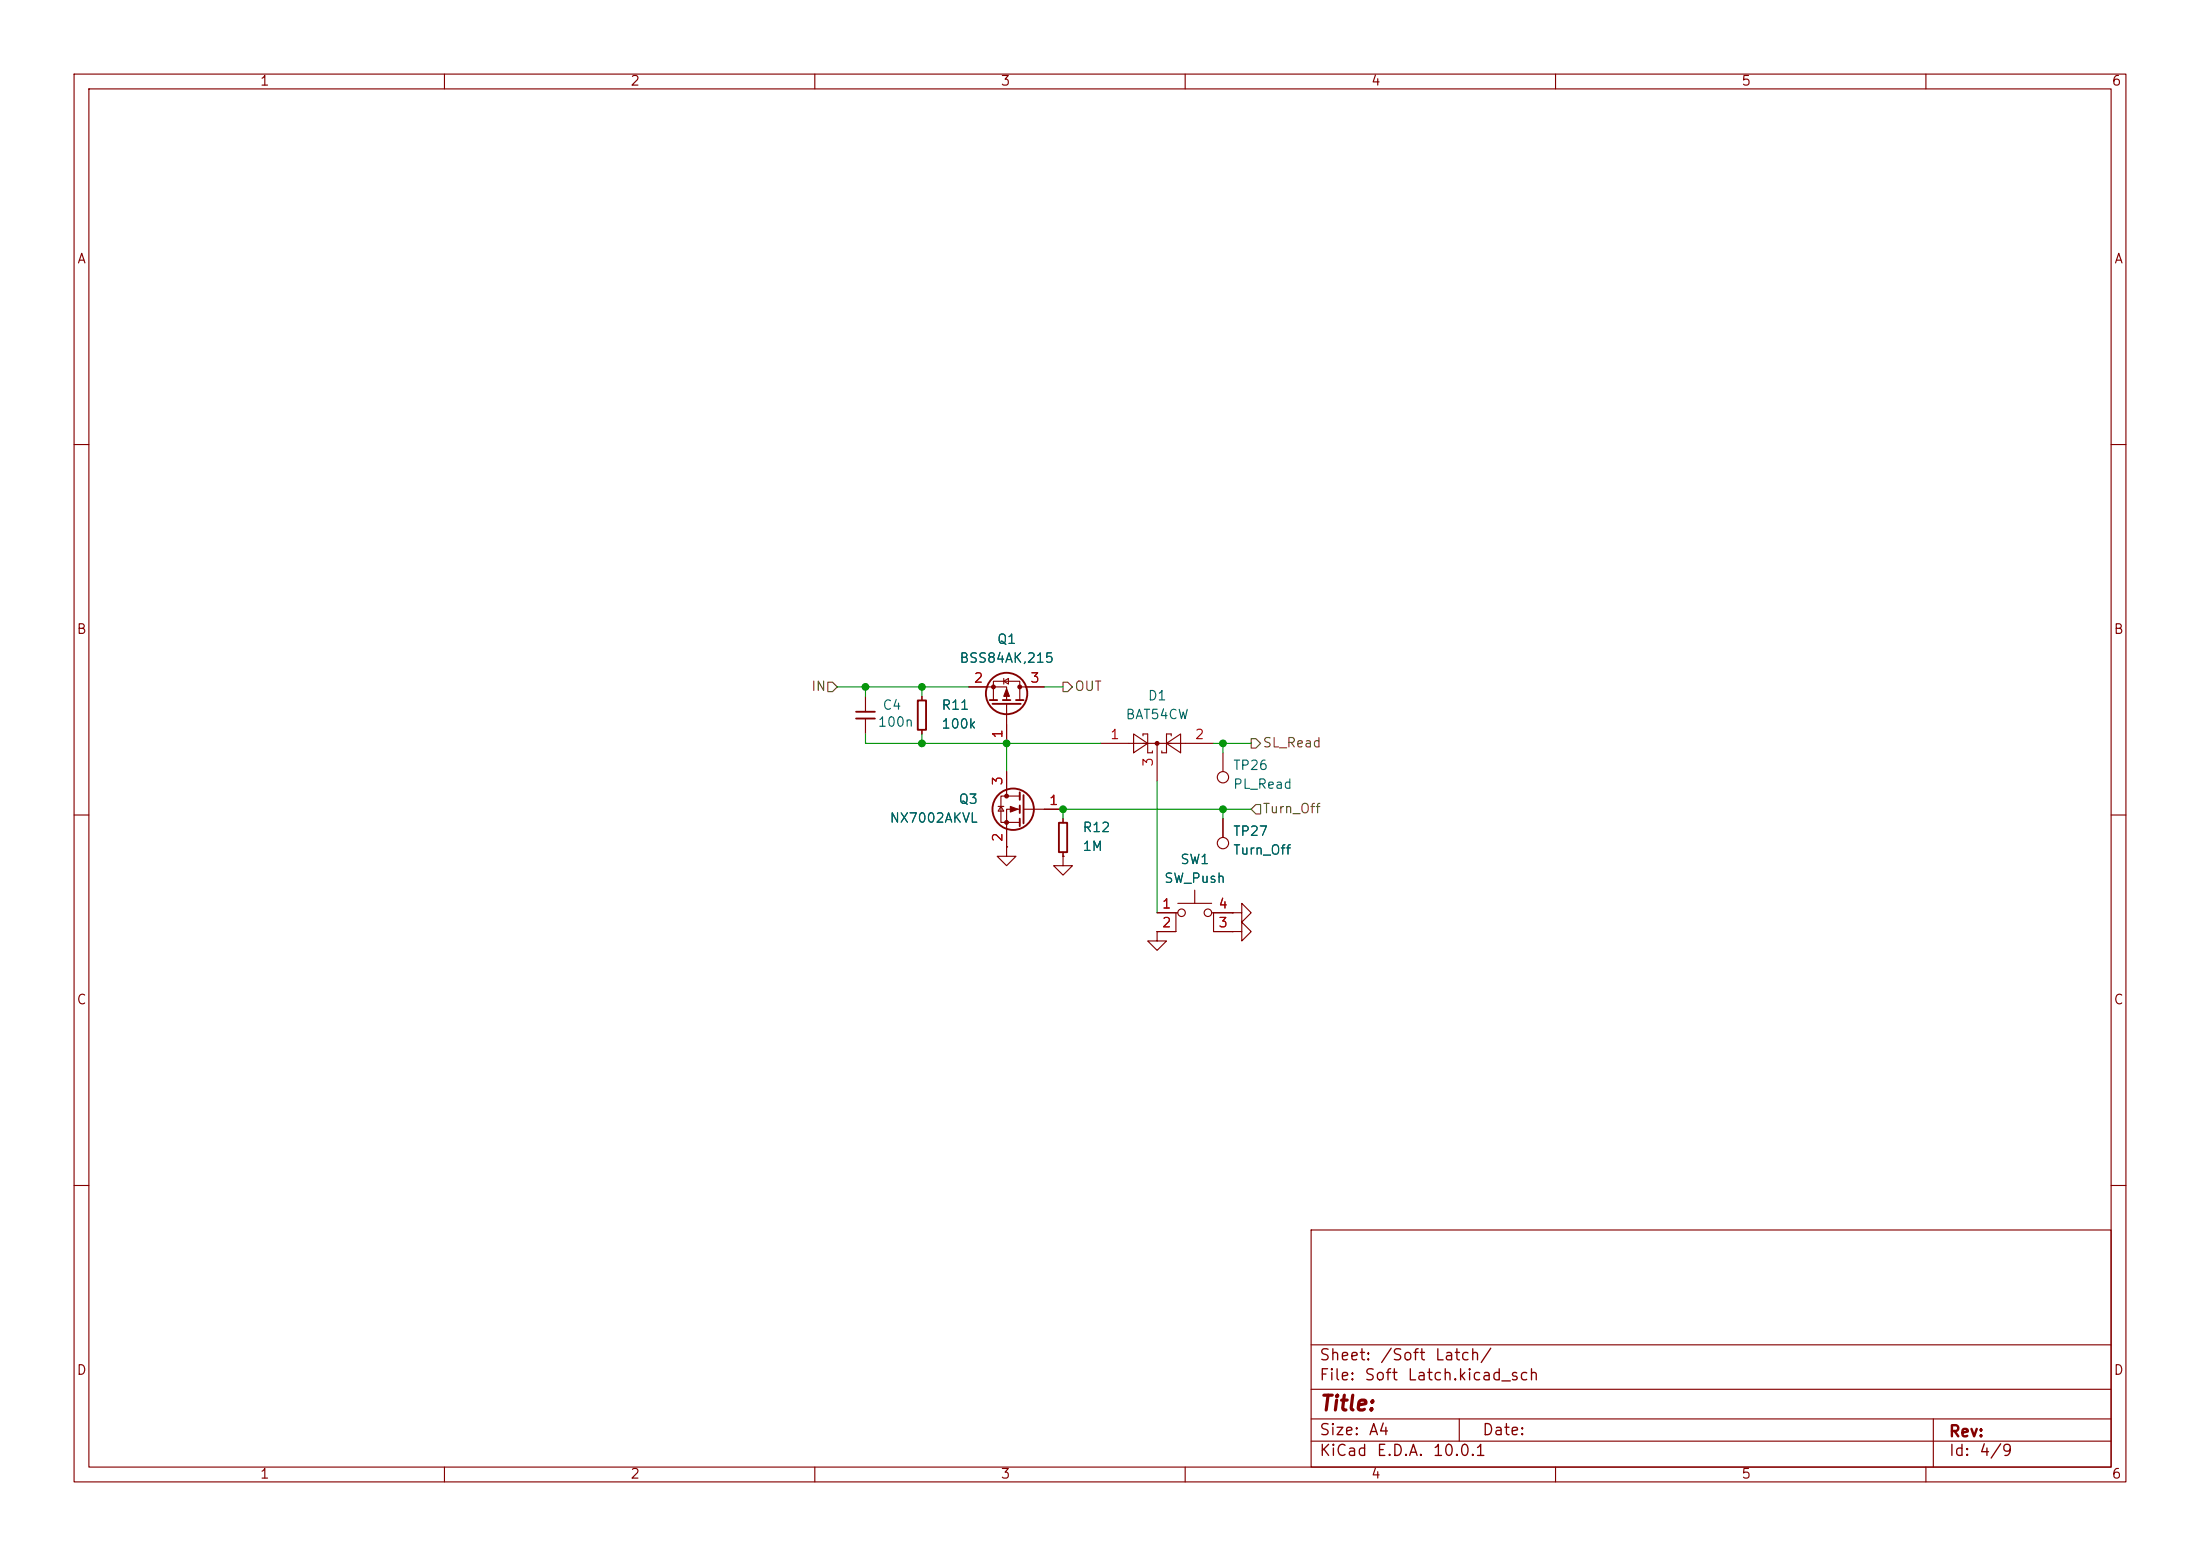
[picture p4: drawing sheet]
(kicad_sch
 (version 20260306)
 (generator "eeschema")
 (generator_version "10.0")
 (paper "A4")
 (lib_symbols
  (symbol "Connector:TestPoint"
   (pin_numbers (hide yes))
   (pin_names
    (offset 0.762) (hide yes)) (exclude_from_sim no) (in_bom yes) (on_board yes)
   (in_pos_files yes)
   (duplicate_pin_numbers_are_jumpers no)
   (property "Reference" "TP" (at 0 6.858 0) (show_name no) (do_not_autoplace no) (effects (font (size 1.27 1.27))))
   (property "Value" "TestPoint" (at 0 5.08 0) (show_name no) (do_not_autoplace no) (effects (font (size 1.27 1.27))))
   (property "Footprint" "" (at 5.08 0 0) (show_name no) (do_not_autoplace no) (hide yes) (effects (font (size 1.27 1.27))))
   (property "Datasheet" "" (at 5.08 0 0) (show_name no) (do_not_autoplace no) (hide yes) (effects (font (size 1.27 1.27))))
   (property "Description" "test point" (at 0 0 0) (show_name no) (do_not_autoplace no) (hide yes) (effects (font (size 1.27 1.27))))
   (symbol "TestPoint_0_1"
    (circle (center 0 3.302) (radius 0.762) (stroke (width 0) (type default)) (fill (type none))))
   (symbol "TestPoint_1_1"
    (pin passive line (at 0 0 90) (length 2.54) (name "1" (effects (font (size 1.27 1.27)))) (number "1" (effects (font (size 1.27 1.27))))))
   (embedded_fonts no))
  (symbol "Diode:BAT54CW"
   (pin_names
    (offset 1.016)) (exclude_from_sim no) (in_bom yes) (on_board yes)
   (in_pos_files yes)
   (duplicate_pin_numbers_are_jumpers no)
   (property "Reference" "D" (at 0.635 -3.81 0) (show_name no) (do_not_autoplace no) (effects (font (size 1.27 1.27)) (justify left)))
   (property "Value" "BAT54CW" (at -6.35 3.175 0) (show_name no) (do_not_autoplace no) (effects (font (size 1.27 1.27)) (justify left)))
   (property "Footprint" "Package_TO_SOT_SMD:SOT-323_SC-70" (at 1.905 3.175 0) (show_name no) (do_not_autoplace no) (hide yes) (effects (font (size 1.27 1.27)) (justify left)))
   (property "Datasheet" "https://assets.nexperia.com/documents/data-sheet/BAT54W_SER.pdf" (at -2.032 0 0) (show_name no) (do_not_autoplace no) (hide yes) (effects (font (size 1.27 1.27))))
   (property "Description" "Dual schottky barrier diode, common cathode, SOT-323" (at 0 0 0) (show_name no) (do_not_autoplace no) (hide yes) (effects (font (size 1.27 1.27))))
   (symbol "BAT54CW_0_1"
    (polyline (pts (xy -3.175 -1.27) (xy -3.175 1.27) (xy -1.27 0) (xy -3.175 -1.27)) (stroke (width 0) (type default)) (fill (type none)))
    (polyline (pts (xy -1.905 1.27) (xy -1.905 1.016)) (stroke (width 0) (type default)) (fill (type none)))
    (polyline (pts (xy -1.905 0) (xy 1.905 0)) (stroke (width 0) (type default)) (fill (type none)))
    (polyline (pts (xy -1.27 1.27) (xy -1.905 1.27)) (stroke (width 0) (type default)) (fill (type none)))
    (polyline (pts (xy -1.27 1.27) (xy -1.27 -1.27)) (stroke (width 0) (type default)) (fill (type none)))
    (polyline (pts (xy -1.27 0) (xy -3.81 0)) (stroke (width 0) (type default)) (fill (type none)))
    (polyline (pts (xy -1.27 -1.27) (xy -0.635 -1.27)) (stroke (width 0) (type default)) (fill (type none)))
    (polyline (pts (xy -0.635 -1.27) (xy -0.635 -1.016)) (stroke (width 0) (type default)) (fill (type none)))
    (circle (center 0 0) (radius 0.254) (stroke (width 0) (type default)) (fill (type outline)))
    (polyline (pts (xy 0.635 -1.27) (xy 0.635 -1.016)) (stroke (width 0) (type default)) (fill (type none)))
    (polyline (pts (xy 1.27 1.27) (xy 1.27 -1.27)) (stroke (width 0) (type default)) (fill (type none)))
    (polyline (pts (xy 1.27 1.27) (xy 1.905 1.27)) (stroke (width 0) (type default)) (fill (type none)))
    (polyline (pts (xy 1.27 -1.27) (xy 0.635 -1.27)) (stroke (width 0) (type default)) (fill (type none)))
    (polyline (pts (xy 1.905 1.27) (xy 1.905 1.016)) (stroke (width 0) (type default)) (fill (type none)))
    (polyline (pts (xy 3.175 -1.27) (xy 3.175 1.27) (xy 1.27 0) (xy 3.175 -1.27)) (stroke (width 0) (type default)) (fill (type none)))
    (polyline (pts (xy 3.81 0) (xy 1.27 0)) (stroke (width 0) (type default)) (fill (type none))))
   (symbol "BAT54CW_1_1"
    (pin passive line (at -7.62 0 0) (length 3.81) (name "" (effects (font (size 1.27 1.27)))) (number "1" (effects (font (size 1.27 1.27)))))
    (pin passive line (at 7.62 0 180) (length 3.81) (name "" (effects (font (size 1.27 1.27)))) (number "2" (effects (font (size 1.27 1.27)))))
    (pin passive line (at 0 -5.08 90) (length 5.08) (name "" (effects (font (size 1.27 1.27)))) (number "3" (effects (font (size 1.27 1.27))))))
   (embedded_fonts no))
  (symbol "PCM_Generic-50:C,IEC"
   (pin_numbers (hide yes))
   (pin_names
    (offset 0) (hide yes)) (exclude_from_sim no) (in_bom yes) (on_board yes)
   (in_pos_files yes)
   (duplicate_pin_numbers_are_jumpers no)
   (property "Reference" "C" (at 1.27 1.27 0) (show_name no) (do_not_autoplace no) (effects (font (size 1.27 1.27)) (justify left)))
   (property "Value" "C,IEC" (at 1.27 -1.27 0) (show_name no) (do_not_autoplace no) (effects (font (size 1.27 1.27)) (justify left)))
   (property "Footprint" "" (at 0 0 0) (show_name no) (do_not_autoplace no) (hide yes) (effects (font (size 2.54 2.54))))
   (property "Datasheet" "" (at 0 0 0) (show_name no) (do_not_autoplace no) (hide yes) (effects (font (size 2.54 2.54))))
   (property "Description" "capacitor, non-polarized/polar(ized)/bipolar (IEC)" (at 0 0 0) (show_name no) (do_not_autoplace no) (hide yes) (effects (font (size 1.27 1.27))))
   (property "Indicator" "+" (at -1.27 1.27 0) (show_name no) (do_not_autoplace no) (effects (font (size 0.635 0.635))))
   (symbol "C,IEC_1_1"
    (polyline (pts (xy -1.27 0.4572) (xy 1.27 0.4572)) (stroke (width 0.254) (type default)) (fill (type none)))
    (polyline (pts (xy -1.27 -0.4572) (xy 1.27 -0.4572)) (stroke (width 0.254) (type default)) (fill (type none)))
    (pin passive line (at 0 2.54 270) (length 2.0828) (name "+" (effects (font (size 0.635 0.635)))) (number "1" (effects (font (size 0.9144 0.9144)))))
    (pin passive line (at 0 -2.54 90) (length 2.0828) (name "-" (effects (font (size 0.635 0.635)))) (number "2" (effects (font (size 0.9144 0.9144))))))
   (embedded_fonts no))
  (symbol "PCM_Generic-50:R,IEC"
   (pin_numbers (hide yes))
   (pin_names
    (offset 0) (hide yes)) (exclude_from_sim no) (in_bom yes) (on_board yes)
   (in_pos_files yes)
   (duplicate_pin_numbers_are_jumpers no)
   (property "Reference" "R" (at 1.27 1.27 0) (show_name no) (do_not_autoplace no) (effects (font (size 1.27 1.27)) (justify left)))
   (property "Value" "R,IEC" (at 1.27 -1.27 0) (show_name no) (do_not_autoplace no) (effects (font (size 1.27 1.27)) (justify left)))
   (property "Footprint" "" (at 0 0 0) (show_name no) (do_not_autoplace no) (hide yes) (effects (font (size 2.54 2.54))))
   (property "Datasheet" "" (at 0 0 0) (show_name no) (do_not_autoplace no) (hide yes) (effects (font (size 2.54 2.54))))
   (property "Description" "resistor (IEC)" (at 0 0 0) (show_name no) (do_not_autoplace no) (hide yes) (effects (font (size 1.27 1.27))))
   (property "Indicator" "+" (at -1.27 1.27 0) (show_name no) (do_not_autoplace no) (hide yes) (effects (font (size 0.635 0.635))))
   (symbol "R,IEC_1_1"
    (rectangle (start -0.5588 1.9812) (end 0.5588 -1.9812) (stroke (width 0.254) (type default)) (fill (type none)))
    (pin passive line (at 0 2.54 270) (length 0.5588) (name "+" (effects (font (size 0.635 0.635)))) (number "1" (effects (font (size 0.9144 0.9144)))))
    (pin passive line (at 0 -2.54 90) (length 0.5588) (name "-" (effects (font (size 0.635 0.635)))) (number "2" (effects (font (size 0.9144 0.9144))))))
   (embedded_fonts no))
  (symbol "Switch:SW_MEC_5E"
   (pin_names
    (offset 1.016) (hide yes)) (exclude_from_sim no) (in_bom yes) (on_board yes)
   (in_pos_files yes)
   (duplicate_pin_numbers_are_jumpers no)
   (property "Reference" "SW" (at 0.635 5.715 0) (show_name no) (do_not_autoplace no) (effects (font (size 1.27 1.27)) (justify left)))
   (property "Value" "SW_MEC_5E" (at 0 -3.175 0) (show_name no) (do_not_autoplace no) (effects (font (size 1.27 1.27))))
   (property "Footprint" "" (at 0 7.62 0) (show_name no) (do_not_autoplace no) (hide yes) (effects (font (size 1.27 1.27))))
   (property "Datasheet" "https://www.apem.com/medias/download/MEC_switches_serie_MULTIMEC5E.pdf" (at 0 7.62 0) (show_name no) (do_not_autoplace no) (hide yes) (effects (font (size 1.27 1.27))))
   (property "Description" "MEC 5E single pole normally-open tactile switch" (at 0 0 0) (show_name no) (do_not_autoplace no) (hide yes) (effects (font (size 1.27 1.27))))
   (symbol "SW_MEC_5E_0_1"
    (polyline (pts (xy -2.54 0) (xy -2.54 2.54) (xy -2.286 2.54)) (stroke (width 0) (type default)) (fill (type none)))
    (polyline (pts (xy -2.286 3.81) (xy 2.286 3.81)) (stroke (width 0) (type default)) (fill (type none)))
    (circle (center -1.778 2.54) (radius 0.508) (stroke (width 0) (type default)) (fill (type none)))
    (polyline (pts (xy 0 3.81) (xy 0 5.588)) (stroke (width 0) (type default)) (fill (type none)))
    (circle (center 1.778 2.54) (radius 0.508) (stroke (width 0) (type default)) (fill (type none)))
    (polyline (pts (xy 2.54 0) (xy 2.54 2.54) (xy 2.286 2.54)) (stroke (width 0) (type default)) (fill (type none)))
    (pin passive line (at -5.08 2.54 0) (length 2.54) (name "1" (effects (font (size 1.27 1.27)))) (number "1" (effects (font (size 1.27 1.27)))))
    (pin passive line (at -5.08 0 0) (length 2.54) (name "2" (effects (font (size 1.27 1.27)))) (number "2" (effects (font (size 1.27 1.27)))))
    (pin passive line (at 5.08 0 180) (length 2.54) (name "K" (effects (font (size 1.27 1.27)))) (number "3" (effects (font (size 1.27 1.27)))))
    (pin passive line (at 5.08 2.54 180) (length 2.54) (name "A" (effects (font (size 1.27 1.27)))) (number "4" (effects (font (size 1.27 1.27))))))
   (embedded_fonts no))
  (symbol "Transistor_FET:Q_NMOS_GSD"
   (pin_names
    (offset 0) (hide yes)) (exclude_from_sim no) (in_bom yes) (on_board yes)
   (in_pos_files yes)
   (duplicate_pin_numbers_are_jumpers no)
   (property "Reference" "Q" (at 5.08 1.905 0) (show_name no) (do_not_autoplace no) (effects (font (size 1.27 1.27)) (justify left)))
   (property "Value" "Q_NMOS_GSD" (at 5.08 0 0) (show_name no) (do_not_autoplace no) (effects (font (size 1.27 1.27)) (justify left)))
   (property "Footprint" "" (at 5.08 2.54 0) (show_name no) (do_not_autoplace no) (hide yes) (effects (font (size 1.27 1.27))))
   (property "Datasheet" "" (at 0 0 0) (show_name no) (do_not_autoplace no) (hide yes) (effects (font (size 1.27 1.27))))
   (property "Description" "N-MOSFET transistor, gate/source/drain" (at 0 0 0) (show_name no) (do_not_autoplace no) (hide yes) (effects (font (size 1.27 1.27))))
   (symbol "Q_NMOS_GSD_0_1"
    (polyline (pts (xy 0.254 1.905) (xy 0.254 -1.905)) (stroke (width 0.254) (type default)) (fill (type none)))
    (polyline (pts (xy 0.254 0) (xy -2.54 0)) (stroke (width 0) (type default)) (fill (type none)))
    (polyline (pts (xy 0.762 2.286) (xy 0.762 1.27)) (stroke (width 0.254) (type default)) (fill (type none)))
    (polyline (pts (xy 0.762 0.508) (xy 0.762 -0.508)) (stroke (width 0.254) (type default)) (fill (type none)))
    (polyline (pts (xy 0.762 -1.27) (xy 0.762 -2.286)) (stroke (width 0.254) (type default)) (fill (type none)))
    (polyline (pts (xy 0.762 -1.778) (xy 3.302 -1.778) (xy 3.302 1.778) (xy 0.762 1.778)) (stroke (width 0) (type default)) (fill (type none)))
    (polyline (pts (xy 1.016 0) (xy 2.032 0.381) (xy 2.032 -0.381) (xy 1.016 0)) (stroke (width 0) (type default)) (fill (type outline)))
    (circle (center 1.651 0) (radius 2.794) (stroke (width 0.254) (type default)) (fill (type none)))
    (polyline (pts (xy 2.54 2.54) (xy 2.54 1.778)) (stroke (width 0) (type default)) (fill (type none)))
    (circle (center 2.54 1.778) (radius 0.254) (stroke (width 0) (type default)) (fill (type outline)))
    (circle (center 2.54 -1.778) (radius 0.254) (stroke (width 0) (type default)) (fill (type outline)))
    (polyline (pts (xy 2.54 -2.54) (xy 2.54 0) (xy 0.762 0)) (stroke (width 0) (type default)) (fill (type none)))
    (polyline (pts (xy 2.921 0.381) (xy 3.683 0.381)) (stroke (width 0) (type default)) (fill (type none)))
    (polyline (pts (xy 3.302 0.381) (xy 2.921 -0.254) (xy 3.683 -0.254) (xy 3.302 0.381)) (stroke (width 0) (type default)) (fill (type none))))
   (symbol "Q_NMOS_GSD_1_1"
    (pin input line (at -5.08 0 0) (length 2.54) (name "G" (effects (font (size 1.27 1.27)))) (number "1" (effects (font (size 1.27 1.27)))))
    (pin passive line (at 2.54 -5.08 90) (length 2.54) (name "S" (effects (font (size 1.27 1.27)))) (number "2" (effects (font (size 1.27 1.27)))))
    (pin passive line (at 2.54 5.08 270) (length 2.54) (name "D" (effects (font (size 1.27 1.27)))) (number "3" (effects (font (size 1.27 1.27))))))
   (embedded_fonts no))
  (symbol "Transistor_FET:Q_PMOS_GSD"
   (pin_names
    (offset 0) (hide yes)) (exclude_from_sim no) (in_bom yes) (on_board yes)
   (in_pos_files yes)
   (duplicate_pin_numbers_are_jumpers no)
   (property "Reference" "Q" (at 5.08 1.905 0) (show_name no) (do_not_autoplace no) (effects (font (size 1.27 1.27)) (justify left)))
   (property "Value" "Q_PMOS_GSD" (at 5.08 0 0) (show_name no) (do_not_autoplace no) (effects (font (size 1.27 1.27)) (justify left)))
   (property "Footprint" "" (at 5.08 2.54 0) (show_name no) (do_not_autoplace no) (hide yes) (effects (font (size 1.27 1.27))))
   (property "Datasheet" "" (at 0 0 0) (show_name no) (do_not_autoplace no) (hide yes) (effects (font (size 1.27 1.27))))
   (property "Description" "P-MOSFET transistor, gate/source/drain" (at 0 0 0) (show_name no) (do_not_autoplace no) (hide yes) (effects (font (size 1.27 1.27))))
   (symbol "Q_PMOS_GSD_0_1"
    (polyline (pts (xy 0.254 1.905) (xy 0.254 -1.905)) (stroke (width 0.254) (type default)) (fill (type none)))
    (polyline (pts (xy 0.254 0) (xy -2.54 0)) (stroke (width 0) (type default)) (fill (type none)))
    (polyline (pts (xy 0.762 2.286) (xy 0.762 1.27)) (stroke (width 0.254) (type default)) (fill (type none)))
    (polyline (pts (xy 0.762 1.778) (xy 3.302 1.778) (xy 3.302 -1.778) (xy 0.762 -1.778)) (stroke (width 0) (type default)) (fill (type none)))
    (polyline (pts (xy 0.762 0.508) (xy 0.762 -0.508)) (stroke (width 0.254) (type default)) (fill (type none)))
    (polyline (pts (xy 0.762 -1.27) (xy 0.762 -2.286)) (stroke (width 0.254) (type default)) (fill (type none)))
    (circle (center 1.651 0) (radius 2.794) (stroke (width 0.254) (type default)) (fill (type none)))
    (polyline (pts (xy 2.286 0) (xy 1.27 0.381) (xy 1.27 -0.381) (xy 2.286 0)) (stroke (width 0) (type default)) (fill (type outline)))
    (polyline (pts (xy 2.54 2.54) (xy 2.54 1.778)) (stroke (width 0) (type default)) (fill (type none)))
    (circle (center 2.54 1.778) (radius 0.254) (stroke (width 0) (type default)) (fill (type outline)))
    (circle (center 2.54 -1.778) (radius 0.254) (stroke (width 0) (type default)) (fill (type outline)))
    (polyline (pts (xy 2.54 -2.54) (xy 2.54 0) (xy 0.762 0)) (stroke (width 0) (type default)) (fill (type none)))
    (polyline (pts (xy 2.921 -0.381) (xy 3.683 -0.381)) (stroke (width 0) (type default)) (fill (type none)))
    (polyline (pts (xy 3.302 -0.381) (xy 2.921 0.254) (xy 3.683 0.254) (xy 3.302 -0.381)) (stroke (width 0) (type default)) (fill (type none))))
   (symbol "Q_PMOS_GSD_1_1"
    (pin input line (at -5.08 0 0) (length 2.54) (name "G" (effects (font (size 1.27 1.27)))) (number "1" (effects (font (size 1.27 1.27)))))
    (pin passive line (at 2.54 -5.08 90) (length 2.54) (name "S" (effects (font (size 1.27 1.27)))) (number "2" (effects (font (size 1.27 1.27)))))
    (pin passive line (at 2.54 5.08 270) (length 2.54) (name "D" (effects (font (size 1.27 1.27)))) (number "3" (effects (font (size 1.27 1.27))))))
   (embedded_fonts no))
  (symbol "power:GND"
   (power global)
   (pin_numbers (hide yes))
   (pin_names
    (offset 0) (hide yes)) (exclude_from_sim no) (in_bom yes) (on_board yes)
   (in_pos_files yes)
   (duplicate_pin_numbers_are_jumpers no)
   (property "Reference" "#PWR" (at 0 -6.35 0) (show_name no) (do_not_autoplace no) (hide yes) (effects (font (size 1.27 1.27))))
   (property "Value" "GND" (at 0 -3.81 0) (show_name no) (do_not_autoplace no) (effects (font (size 1.27 1.27))))
   (property "Footprint" "" (at 0 0 0) (show_name no) (do_not_autoplace no) (hide yes) (effects (font (size 1.27 1.27))))
   (property "Datasheet" "" (at 0 0 0) (show_name no) (do_not_autoplace no) (hide yes) (effects (font (size 1.27 1.27))))
   (property "Description" "Power symbol creates a global label with name \"GND\" , ground" (at 0 0 0) (show_name no) (do_not_autoplace no) (hide yes) (effects (font (size 1.27 1.27))))
   (symbol "GND_0_1"
    (polyline (pts (xy 0 0) (xy 0 -1.27) (xy 1.27 -1.27) (xy 0 -2.54) (xy -1.27 -1.27) (xy 0 -1.27)) (stroke (width 0) (type default)) (fill (type none))))
   (symbol "GND_1_1"
    (pin power_in line (at 0 0 270) (length 0) (name "" (effects (font (size 1.27 1.27)))) (number "1" (effects (font (size 1.27 1.27))))))
   (embedded_fonts no)))
 (junction
  (at 116.84 92.71)
  (diameter 0)
  (color 0 0 0 0))
 (junction
  (at 135.89 100.33)
  (diameter 0)
  (color 0 0 0 0))
 (junction
  (at 124.46 100.33)
  (diameter 0)
  (color 0 0 0 0))
 (junction
  (at 165.1 109.22)
  (diameter 0)
  (color 0 0 0 0))
 (junction
  (at 143.51 109.22)
  (diameter 0)
  (color 0 0 0 0))
 (junction
  (at 124.46 92.71)
  (diameter 0)
  (color 0 0 0 0))
 (junction
  (at 165.1 100.33)
  (diameter 0)
  (color 0 0 0 0))
 (wire
  (pts (xy 116.84 100.33) (xy 116.84 99.06))
  (stroke (width 0) (type default)))
 (wire
  (pts (xy 135.89 100.33) (xy 148.59 100.33))
  (stroke (width 0) (type default)))
 (wire
  (pts (xy 165.1 101.6) (xy 165.1 100.33))
  (stroke (width 0) (type default)))
 (wire
  (pts (xy 124.46 92.71) (xy 124.46 93.98))
  (stroke (width 0) (type default)))
 (wire
  (pts (xy 116.84 93.98) (xy 116.84 92.71))
  (stroke (width 0) (type default)))
 (wire
  (pts (xy 135.89 100.33) (xy 124.46 100.33))
  (stroke (width 0) (type default)))
 (wire
  (pts (xy 168.91 100.33) (xy 165.1 100.33))
  (stroke (width 0) (type default)))
 (wire
  (pts (xy 156.21 105.41) (xy 156.21 123.19))
  (stroke (width 0) (type default)))
 (wire
  (pts (xy 113.03 92.71) (xy 116.84 92.71))
  (stroke (width 0) (type default)))
 (wire
  (pts (xy 165.1 100.33) (xy 163.83 100.33))
  (stroke (width 0) (type default)))
 (wire
  (pts (xy 143.51 92.71) (xy 140.97 92.71))
  (stroke (width 0) (type default)))
 (wire
  (pts (xy 143.51 110.49) (xy 143.51 109.22))
  (stroke (width 0) (type default)))
 (wire
  (pts (xy 135.89 100.33) (xy 135.89 104.14))
  (stroke (width 0) (type default)))
 (wire
  (pts (xy 165.1 109.22) (xy 168.91 109.22))
  (stroke (width 0) (type default)))
 (wire
  (pts (xy 124.46 99.06) (xy 124.46 100.33))
  (stroke (width 0) (type default)))
 (wire
  (pts (xy 124.46 92.71) (xy 130.81 92.71))
  (stroke (width 0) (type default)))
 (wire
  (pts (xy 143.51 109.22) (xy 165.1 109.22))
  (stroke (width 0) (type default)))
 (wire
  (pts (xy 124.46 100.33) (xy 116.84 100.33))
  (stroke (width 0) (type default)))
 (wire
  (pts (xy 165.1 109.22) (xy 165.1 110.49))
  (stroke (width 0) (type default)))
 (wire
  (pts (xy 116.84 92.71) (xy 124.46 92.71))
  (stroke (width 0) (type default)))
 (hierarchical_label "Turn_Off"
  (shape input)
  (at 168.91 109.22 0)
  (effects (font (size 1.27 1.27)) (justify left)))
 (hierarchical_label "OUT"
  (shape output)
  (at 143.51 92.71 0)
  (effects (font (size 1.27 1.27)) (justify left)))
 (hierarchical_label "IN"
  (shape input)
  (at 113.03 92.71 180)
  (effects (font (size 1.27 1.27)) (justify right)))
 (hierarchical_label "SL_Read"
  (shape output)
  (at 168.91 100.33 0)
  (effects (font (size 1.27 1.27)) (justify left)))
 (symbol
  (lib_id "Transistor_FET:Q_NMOS_GSD")
  (at 138.43 109.22 0)
  (mirror y)
  (unit 1)
  (body_style 1)
  (exclude_from_sim no)
  (in_bom yes)
  (on_board yes)
  (in_pos_files yes)
  (dnp no)
  (fields_autoplaced yes)
  (property "Reference" "Q3" (at 132.08 107.9499 0) (show_name no) (do_not_autoplace no) (effects (font (size 1.27 1.27)) (justify left)))
  (property "Value" "NX7002AKVL" (at 132.08 110.4899 0) (show_name no) (do_not_autoplace no) (effects (font (size 1.27 1.27)) (justify left)))
  (property "Footprint" "Package_TO_SOT_SMD:SOT-23-3" (at 133.35 106.68 0) (hide yes) (show_name no) (do_not_autoplace no) (effects (font (size 1.27 1.27))))
  (property "Datasheet" "https://www.mouser.pl/en/ProductDetail/Nexperia/NX7002AKVL?qs=1GAP6L74MtTHifGD7E%252BJaw%3D%3D" (at 138.43 109.22 0) (hide yes) (show_name no) (do_not_autoplace no) (effects (font (size 1.27 1.27))))
  (property "Description" "N-MOSFET transistor, gate/source/drain" (at 138.43 109.22 0) (hide yes) (show_name no) (do_not_autoplace no) (effects (font (size 1.27 1.27))))
  (pin "1")
  (pin "3")
  (pin "2"))
 (symbol
  (lib_id "power:GND")
  (at 156.21 125.73 0)
  (unit 1)
  (body_style 1)
  (exclude_from_sim no)
  (in_bom yes)
  (on_board yes)
  (in_pos_files yes)
  (dnp no)
  (fields_autoplaced yes)
  (property "Reference" "#PWR017" (at 156.21 132.08 0) (hide yes) (show_name no) (do_not_autoplace no) (effects (font (size 1.27 1.27))))
  (property "Value" "GND" (at 156.21 130.81 0) (hide yes) (show_name no) (do_not_autoplace no) (effects (font (size 1.27 1.27))))
  (property "Footprint" "" (at 156.21 125.73 0) (hide yes) (show_name no) (do_not_autoplace no) (effects (font (size 1.27 1.27))))
  (property "Datasheet" "" (at 156.21 125.73 0) (hide yes) (show_name no) (do_not_autoplace no) (effects (font (size 1.27 1.27))))
  (property "Description" "Power symbol creates a global label with name \"GND\" , ground" (at 156.21 125.73 0) (hide yes) (show_name no) (do_not_autoplace no) (effects (font (size 1.27 1.27))))
  (pin "1"))
 (symbol
  (lib_id "Connector:TestPoint")
  (at 165.1 101.6 180)
  (unit 1)
  (body_style 1)
  (exclude_from_sim no)
  (in_bom yes)
  (on_board yes)
  (in_pos_files yes)
  (dnp no)
  (property "Reference" "TP26" (at 166.37 103.378 0) (show_name no) (do_not_autoplace no) (effects (font (size 1.27 1.27)) (justify right)))
  (property "Value" "PL_Read" (at 166.37 105.918 0) (show_name no) (do_not_autoplace no) (effects (font (size 1.27 1.27)) (justify right)))
  (property "Footprint" "TestPoint:TestPoint_Pad_D1.0mm" (at 160.02 101.6 0) (hide yes) (show_name no) (do_not_autoplace no) (effects (font (size 1.27 1.27))))
  (property "Datasheet" "" (at 160.02 101.6 0) (hide yes) (show_name no) (do_not_autoplace no) (effects (font (size 1.27 1.27))))
  (property "Description" "test point" (at 165.1 101.6 0) (hide yes) (show_name no) (do_not_autoplace no) (effects (font (size 1.27 1.27))))
  (pin "1"))
 (symbol
  (lib_id "PCM_Generic-50:R,IEC")
  (at 124.46 96.52 0)
  (unit 1)
  (body_style 1)
  (exclude_from_sim no)
  (in_bom yes)
  (on_board yes)
  (in_pos_files yes)
  (dnp no)
  (fields_autoplaced yes)
  (property "Reference" "R11" (at 127 95.2499 0) (show_name no) (do_not_autoplace no) (effects (font (size 1.27 1.27)) (justify left)))
  (property "Value" "100k" (at 127 97.7899 0) (show_name no) (do_not_autoplace no) (effects (font (size 1.27 1.27)) (justify left)))
  (property "Footprint" "Resistor_SMD:R_0402_1005Metric_Pad0.72x0.64mm_HandSolder" (at 124.46 96.52 0) (hide yes) (show_name no) (do_not_autoplace no) (effects (font (size 2.54 2.54))))
  (property "Datasheet" "https://www.mouser.pl/en/ProductDetail/Bourns/CR0402-JW-104GLF?qs=K5ddiUFZPT6F5Sk3R93%2Fiw%3D%3D" (at 124.46 96.52 0) (hide yes) (show_name no) (do_not_autoplace no) (effects (font (size 2.54 2.54))))
  (property "Description" "resistor (IEC)" (at 124.46 96.52 0) (hide yes) (show_name no) (do_not_autoplace no) (effects (font (size 1.27 1.27))))
  (property "Indicator" "+" (at 123.19 95.25 0) (hide yes) (show_name no) (do_not_autoplace no) (effects (font (size 0.635 0.635))))
  (pin "2")
  (pin "1"))
 (symbol
  (lib_id "Transistor_FET:Q_PMOS_GSD")
  (at 135.89 95.25 270)
  (mirror x)
  (unit 1)
  (body_style 1)
  (exclude_from_sim no)
  (in_bom yes)
  (on_board yes)
  (in_pos_files yes)
  (dnp no)
  (fields_autoplaced yes)
  (property "Reference" "Q1" (at 135.89 86.36 90) (show_name no) (do_not_autoplace no) (effects (font (size 1.27 1.27))))
  (property "Value" "BSS84AK,215" (at 135.89 88.9 90) (show_name no) (do_not_autoplace no) (effects (font (size 1.27 1.27))))
  (property "Footprint" "Package_TO_SOT_SMD:SOT-23-3" (at 138.43 90.17 0) (hide yes) (show_name no) (do_not_autoplace no) (effects (font (size 1.27 1.27))))
  (property "Datasheet" "https://www.mouser.pl/en/ProductDetail/Nexperia/BSS84AK215?qs=A1cBxND5mHJndJgHJTE1yg%3D%3D" (at 135.89 95.25 0) (hide yes) (show_name no) (do_not_autoplace no) (effects (font (size 1.27 1.27))))
  (property "Description" "P-MOSFET transistor, gate/source/drain" (at 135.89 95.25 0) (hide yes) (show_name no) (do_not_autoplace no) (effects (font (size 1.27 1.27))))
  (pin "2")
  (pin "1")
  (pin "3"))
 (symbol
  (lib_id "power:GND")
  (at 166.37 123.19 90)
  (unit 1)
  (body_style 1)
  (exclude_from_sim no)
  (in_bom yes)
  (on_board yes)
  (in_pos_files yes)
  (dnp no)
  (fields_autoplaced yes)
  (property "Reference" "#PWR035" (at 172.72 123.19 0) (hide yes) (show_name no) (do_not_autoplace no) (effects (font (size 1.27 1.27))))
  (property "Value" "GND" (at 171.45 123.19 0) (hide yes) (show_name no) (do_not_autoplace no) (effects (font (size 1.27 1.27))))
  (property "Footprint" "" (at 166.37 123.19 0) (hide yes) (show_name no) (do_not_autoplace no) (effects (font (size 1.27 1.27))))
  (property "Datasheet" "" (at 166.37 123.19 0) (hide yes) (show_name no) (do_not_autoplace no) (effects (font (size 1.27 1.27))))
  (property "Description" "Power symbol creates a global label with name \"GND\" , ground" (at 166.37 123.19 0) (hide yes) (show_name no) (do_not_autoplace no) (effects (font (size 1.27 1.27))))
  (pin "1"))
 (symbol
  (lib_id "PCM_Generic-50:R,IEC")
  (at 143.51 113.03 0)
  (unit 1)
  (body_style 1)
  (exclude_from_sim no)
  (in_bom yes)
  (on_board yes)
  (in_pos_files yes)
  (dnp no)
  (fields_autoplaced yes)
  (property "Reference" "R12" (at 146.05 111.7599 0) (show_name no) (do_not_autoplace no) (effects (font (size 1.27 1.27)) (justify left)))
  (property "Value" "1M" (at 146.05 114.2999 0) (show_name no) (do_not_autoplace no) (effects (font (size 1.27 1.27)) (justify left)))
  (property "Footprint" "Resistor_SMD:R_0402_1005Metric_Pad0.72x0.64mm_HandSolder" (at 143.51 113.03 0) (hide yes) (show_name no) (do_not_autoplace no) (effects (font (size 2.54 2.54))))
  (property "Datasheet" "https://www.mouser.pl/en/ProductDetail/YAGEO/RC0402JR-131ML?qs=x0snyod90YO4y3OKfhsgFQ%3D%3D" (at 143.51 113.03 0) (hide yes) (show_name no) (do_not_autoplace no) (effects (font (size 2.54 2.54))))
  (property "Description" "resistor (IEC)" (at 143.51 113.03 0) (hide yes) (show_name no) (do_not_autoplace no) (effects (font (size 1.27 1.27))))
  (property "Indicator" "+" (at 142.24 111.76 0) (hide yes) (show_name no) (do_not_autoplace no) (effects (font (size 0.635 0.635))))
  (pin "2")
  (pin "1"))
 (symbol
  (lib_id "Switch:SW_MEC_5E")
  (at 161.29 125.73 0)
  (unit 1)
  (body_style 1)
  (exclude_from_sim no)
  (in_bom yes)
  (on_board yes)
  (in_pos_files yes)
  (dnp no)
  (property "Reference" "SW1" (at 161.29 116.078 0) (show_name no) (do_not_autoplace no) (effects (font (size 1.27 1.27))))
  (property "Value" "SW_Push" (at 161.29 118.618 0) (show_name no) (do_not_autoplace no) (effects (font (size 1.27 1.27))))
  (property "Footprint" "SamacSys_Parts:B3F3152" (at 161.29 118.11 0) (hide yes) (show_name no) (do_not_autoplace no) (effects (font (size 1.27 1.27))))
  (property "Datasheet" "https://www.mouser.pl/en/ProductDetail/Omron-Electronics/B3F-3152?qs=Pjd0UV7BHP%252BLeRBK3ENKog%3D%3D" (at 161.29 118.11 0) (hide yes) (show_name no) (do_not_autoplace no) (effects (font (size 1.27 1.27))))
  (property "Description" "B3F-3152" (at 161.29 125.73 0) (hide yes) (show_name no) (do_not_autoplace no) (effects (font (size 1.27 1.27))))
  (pin "3")
  (pin "1")
  (pin "4")
  (pin "2"))
 (symbol
  (lib_id "power:GND")
  (at 143.51 115.57 0)
  (unit 1)
  (body_style 1)
  (exclude_from_sim no)
  (in_bom yes)
  (on_board yes)
  (in_pos_files yes)
  (dnp no)
  (fields_autoplaced yes)
  (property "Reference" "#PWR018" (at 143.51 121.92 0) (hide yes) (show_name no) (do_not_autoplace no) (effects (font (size 1.27 1.27))))
  (property "Value" "GND" (at 143.51 120.65 0) (hide yes) (show_name no) (do_not_autoplace no) (effects (font (size 1.27 1.27))))
  (property "Footprint" "" (at 143.51 115.57 0) (hide yes) (show_name no) (do_not_autoplace no) (effects (font (size 1.27 1.27))))
  (property "Datasheet" "" (at 143.51 115.57 0) (hide yes) (show_name no) (do_not_autoplace no) (effects (font (size 1.27 1.27))))
  (property "Description" "Power symbol creates a global label with name \"GND\" , ground" (at 143.51 115.57 0) (hide yes) (show_name no) (do_not_autoplace no) (effects (font (size 1.27 1.27))))
  (pin "1"))
 (symbol
  (lib_id "power:GND")
  (at 135.89 114.3 0)
  (unit 1)
  (body_style 1)
  (exclude_from_sim no)
  (in_bom yes)
  (on_board yes)
  (in_pos_files yes)
  (dnp no)
  (fields_autoplaced yes)
  (property "Reference" "#PWR019" (at 135.89 120.65 0) (hide yes) (show_name no) (do_not_autoplace no) (effects (font (size 1.27 1.27))))
  (property "Value" "GND" (at 135.89 119.38 0) (hide yes) (show_name no) (do_not_autoplace no) (effects (font (size 1.27 1.27))))
  (property "Footprint" "" (at 135.89 114.3 0) (hide yes) (show_name no) (do_not_autoplace no) (effects (font (size 1.27 1.27))))
  (property "Datasheet" "" (at 135.89 114.3 0) (hide yes) (show_name no) (do_not_autoplace no) (effects (font (size 1.27 1.27))))
  (property "Description" "Power symbol creates a global label with name \"GND\" , ground" (at 135.89 114.3 0) (hide yes) (show_name no) (do_not_autoplace no) (effects (font (size 1.27 1.27))))
  (pin "1"))
 (symbol
  (lib_id "Connector:TestPoint")
  (at 165.1 110.49 180)
  (unit 1)
  (body_style 1)
  (exclude_from_sim no)
  (in_bom yes)
  (on_board yes)
  (in_pos_files yes)
  (dnp no)
  (property "Reference" "TP27" (at 166.37 112.268 0) (show_name no) (do_not_autoplace no) (effects (font (size 1.27 1.27)) (justify right)))
  (property "Value" "Turn_Off" (at 166.37 114.808 0) (show_name no) (do_not_autoplace no) (effects (font (size 1.27 1.27)) (justify right)))
  (property "Footprint" "TestPoint:TestPoint_Pad_D1.0mm" (at 160.02 110.49 0) (hide yes) (show_name no) (do_not_autoplace no) (effects (font (size 1.27 1.27))))
  (property "Datasheet" "" (at 160.02 110.49 0) (hide yes) (show_name no) (do_not_autoplace no) (effects (font (size 1.27 1.27))))
  (property "Description" "test point" (at 165.1 110.49 0) (hide yes) (show_name no) (do_not_autoplace no) (effects (font (size 1.27 1.27))))
  (pin "1"))
 (symbol
  (lib_id "PCM_Generic-50:C,IEC")
  (at 116.84 96.52 0)
  (unit 1)
  (body_style 1)
  (exclude_from_sim no)
  (in_bom yes)
  (on_board yes)
  (in_pos_files yes)
  (dnp no)
  (property "Reference" "C4" (at 120.396 95.25 0) (show_name no) (do_not_autoplace no) (effects (font (size 1.27 1.27))))
  (property "Value" "100n" (at 120.904 97.536 0) (show_name no) (do_not_autoplace no) (effects (font (size 1.27 1.27))))
  (property "Footprint" "Capacitor_SMD:C_0402_1005Metric_Pad0.74x0.62mm_HandSolder" (at 116.84 96.52 0) (hide yes) (show_name no) (do_not_autoplace no) (effects (font (size 2.54 2.54))))
  (property "Datasheet" "https://www.mouser.pl/en/ProductDetail/KEMET/C0402C104M4RAC?qs=sGAEpiMZZMsh%252B1woXyUXj0IF1fNKGVekIo7uOj4QnU8%3D" (at 116.84 96.52 0) (hide yes) (show_name no) (do_not_autoplace no) (effects (font (size 2.54 2.54))))
  (property "Description" "capacitor, non-polarized/polar(ized)/bipolar (IEC)" (at 116.84 96.52 0) (hide yes) (show_name no) (do_not_autoplace no) (effects (font (size 1.27 1.27))))
  (property "Indicator" "+" (at 114.3 96.52 90) (hide yes) (show_name no) (do_not_autoplace no) (effects (font (size 0.635 0.635))))
  (pin "2")
  (pin "1"))
 (symbol
  (lib_id "Diode:BAT54CW")
  (at 156.21 100.33 0)
  (unit 1)
  (body_style 1)
  (exclude_from_sim no)
  (in_bom yes)
  (on_board yes)
  (in_pos_files yes)
  (dnp no)
  (fields_autoplaced yes)
  (property "Reference" "D1" (at 156.21 93.98 0) (show_name no) (do_not_autoplace no) (effects (font (size 1.27 1.27))))
  (property "Value" "BAT54CW" (at 156.21 96.52 0) (show_name no) (do_not_autoplace no) (effects (font (size 1.27 1.27))))
  (property "Footprint" "Package_TO_SOT_SMD:SOT-323_SC-70" (at 158.115 97.155 0) (hide yes) (show_name no) (do_not_autoplace no) (effects (font (size 1.27 1.27)) (justify left)))
  (property "Datasheet" "https://assets.nexperia.com/documents/data-sheet/BAT54W_SER.pdf" (at 154.178 100.33 0) (hide yes) (show_name no) (do_not_autoplace no) (effects (font (size 1.27 1.27))))
  (property "Description" "Dual schottky barrier diode, common cathode, SOT-323" (at 156.21 100.33 0) (hide yes) (show_name no) (do_not_autoplace no) (effects (font (size 1.27 1.27))))
  (pin "2")
  (pin "3")
  (pin "1"))
 (symbol
  (lib_id "power:GND")
  (at 166.37 125.73 90)
  (unit 1)
  (body_style 1)
  (exclude_from_sim no)
  (in_bom yes)
  (on_board yes)
  (in_pos_files yes)
  (dnp no)
  (fields_autoplaced yes)
  (property "Reference" "#PWR034" (at 172.72 125.73 0) (hide yes) (show_name no) (do_not_autoplace no) (effects (font (size 1.27 1.27))))
  (property "Value" "GND" (at 171.45 125.73 0) (hide yes) (show_name no) (do_not_autoplace no) (effects (font (size 1.27 1.27))))
  (property "Footprint" "" (at 166.37 125.73 0) (hide yes) (show_name no) (do_not_autoplace no) (effects (font (size 1.27 1.27))))
  (property "Datasheet" "" (at 166.37 125.73 0) (hide yes) (show_name no) (do_not_autoplace no) (effects (font (size 1.27 1.27))))
  (property "Description" "Power symbol creates a global label with name \"GND\" , ground" (at 166.37 125.73 0) (hide yes) (show_name no) (do_not_autoplace no) (effects (font (size 1.27 1.27))))
  (pin "1")))
